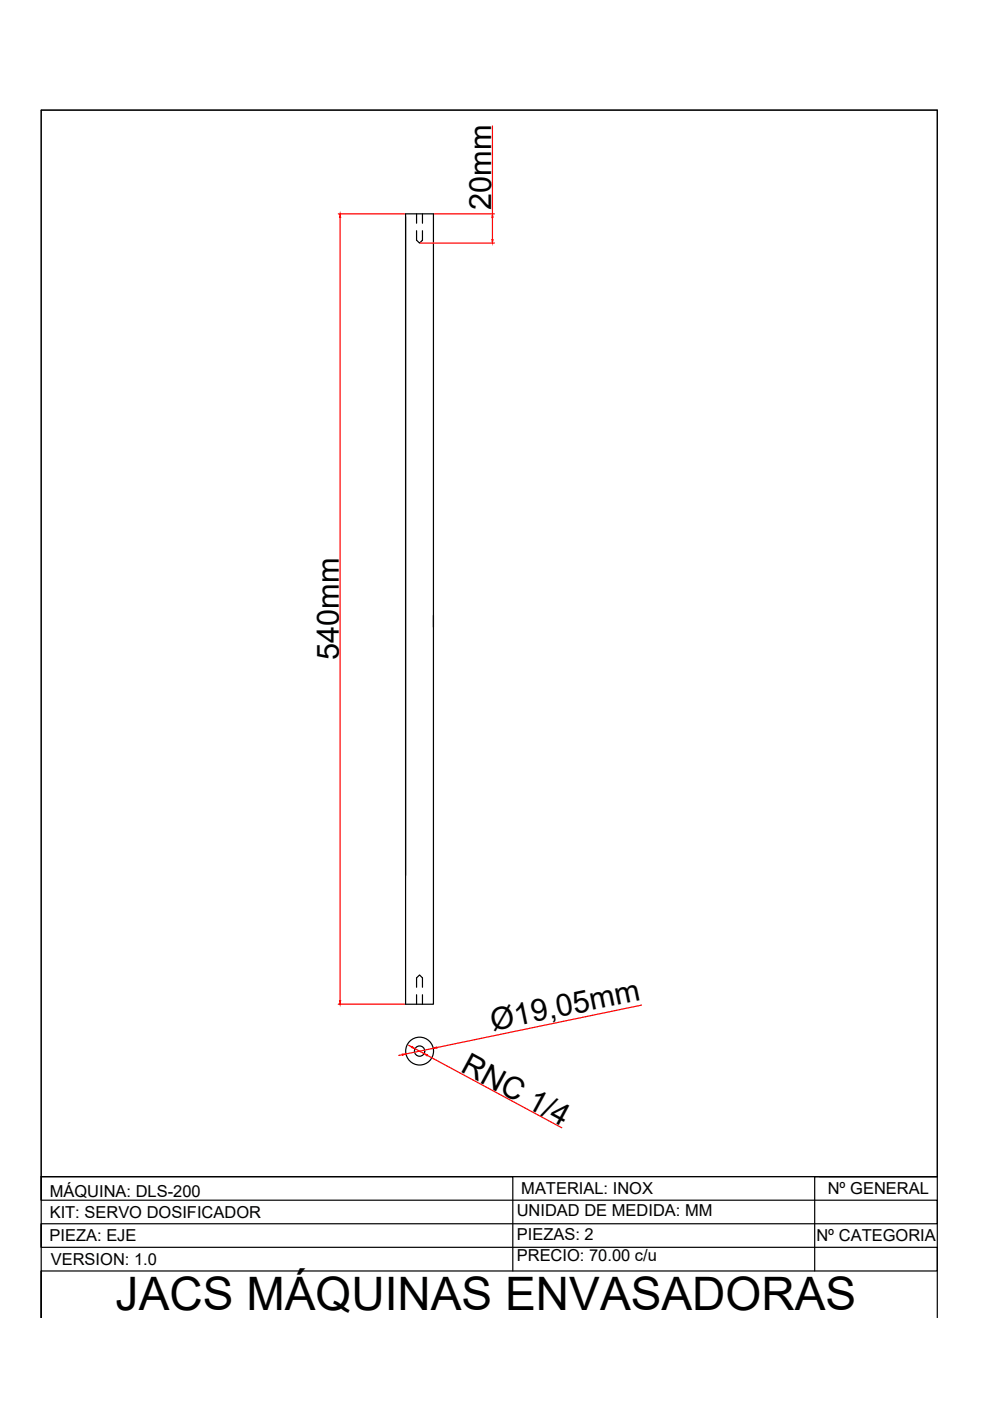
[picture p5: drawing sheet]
<svg xmlns="http://www.w3.org/2000/svg" width="210mm" height="297mm" viewBox="0 0 210 297" stroke-linecap="round" stroke-linejoin="round" font-family="sans-serif">
<!-- layer: 0 -->
<g fill="none" stroke="#000" stroke-width=".25">
<path d="M86 45.3h5.9v167.6h-5.9zM88.3 48.9v2l.7 .6 .6-.6v-2M88.3 45.3v2M89.6 45.3v2M91.9 130.5v2.5M88.3 209.3v-2l.7-.6 .6 .6v2M88.3 210.9v2M89.6 210.9v2M8.7 249.5h100v20M173.7 249.5h25M198.7 249.5h-190v5h190v5h-190v5h190v5h-190v9.9v-256.1h190v256.1M198.7 249.5h-26v20"/>
<circle cx="89" cy="222.9" r="2.95"/>
<circle cx="89" cy="222.9" r="1.09"/>
</g>
<g fill="none" stroke="#f00" stroke-width=".25">
<path d="M104.4 26.7v18.6M71.7 45.3h14.1M72.1 46.1v166M89.1 51.5h15.7M92.1 45.3h12.7M104.4 46.1v4.7M71.7 212.9h14.1M136 213.1l-43.4 9M85.3 223.6l-.8 .2M86.6 221.6l.7 .4M88 222.4l1.9 1M90.6 223.8l28.5 15.3"/>
<path d="M91.8 222.3l-5.7 1.2"/>
</g>
<g fill="#f00" stroke="#f00" stroke-width=".21">
<path d="M72.1 45.3l.1 .8h-.2z"/>
<path d="M72 212.1h.2l-.1 .8z"/>
<path d="M104.3 50.8h.2l-.1 .7z"/>
<path d="M104.4 45.3l.1 .8h-.2z"/>
<path d="M85.3 223.5h.8l-.8 .3z"/>
<path d="M91.8 222.3l.8-.3v.2z"/>
<path d="M87.4 221.9l.6 .5-.8-.3z"/>
<path d="M89.9 223.4l.7 .2-.1 .3z"/>
</g>
<path d="M8.7 23.3h190v226.2h-190z" fill="none" stroke="#000" stroke-width=".21"/>
<text font-size="9.8" x="24.5" y="277.7">JACS MÁQUINAS ENVASADORAS</text>
<g font-size="6.5">
<text x="104.1" y="44.6" transform="rotate(-90 104.1 44.6)">20mm</text>
<text x="71.8" y="139.9" transform="rotate(-90 71.8 139.9)">540mm</text>
<text x="104.5" y="218.5" transform="rotate(-12 104.5 218.5)">Ø19,05mm</text>
<text x="97.4" y="227.1" transform="rotate(28 97.4 227.1)">RNC 1/4</text>
</g>
<g font-size="3.5">
<text x="10.5" y="253.7">MÁQUINA: DLS-200</text>
<text x="109.6" y="257.9">UNIDAD DE MEDIDA: MM</text>
<text x="110.5" y="253.2">MATERIAL: INOX</text>
<text x="175.5" y="253.2">Nº GENERAL</text>
<text x="10.5" y="263.1">PIEZA: EJE</text>
<text x="10.5" y="258.1">KIT: SERVO DOSIFICADOR</text>
<text x="109.6" y="262.9">PIEZAS: 2</text>
<text x="173.1" y="263.1">Nº CATEGORIA</text>
<text x="10.8" y="268.1">VERSION: 1.0</text>
<text x="109.6" y="267.4">PRECIO: 70.00 c/u</text>
</g>
</svg>
